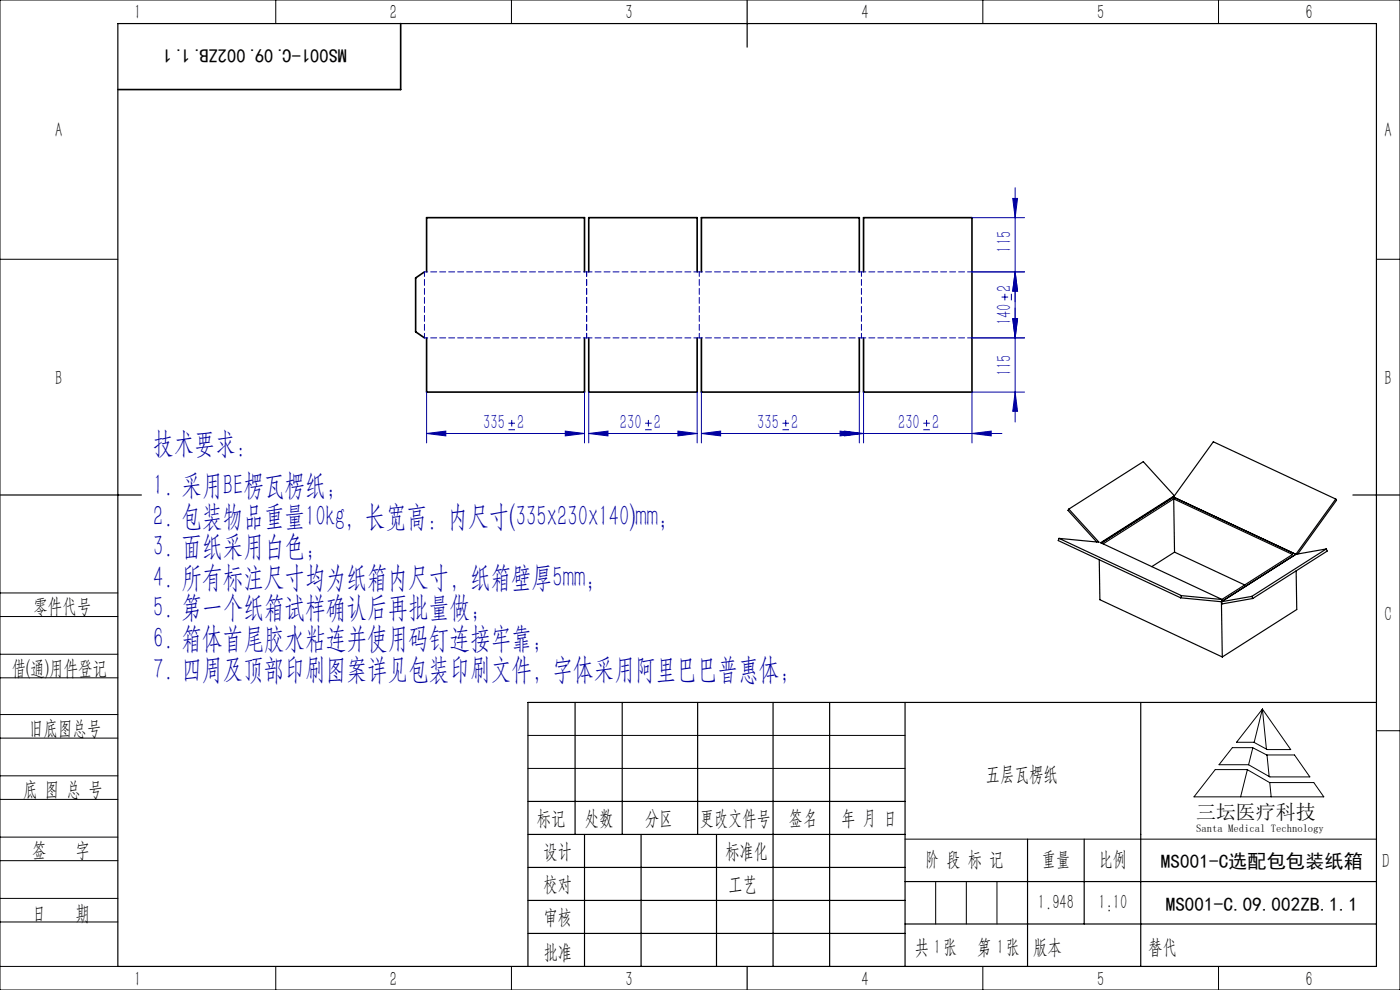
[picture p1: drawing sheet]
<svg xmlns="http://www.w3.org/2000/svg" width="297mm" height="210mm" viewBox="0 0 297 210" stroke-linecap="round" stroke-linejoin="round" font-family="sans-serif">
<g fill="none" stroke="#0000a0" stroke-width=".21">
<path d="M215.4 39.8v49.7M206.2 57.7h11.2M206.2 46.2h11.2M214.8 42.1h1.1l-.5 4.1zM215.4 57.7l.5 4.1h-1.1zM212.5 63h1.4M213.2 62.3v1.4M214.6 62.3v1.4M214.8 67.6h1.1l-.5 4.1zM217.4 71.7h-11.2M90.5 92l4.1-.6v1.1zM90.5 83.2v10.8"/>
<path d="M90.5 92h33.5M107.9 91.2h1.4M107.9 89.8h1.4M108.6 89.1v1.4M119.9 91.4l4.1 .6-4.1 .5zM124 83.2v10.8M124.9 92l4.1-.6v1.1zM124.9 92h23M124.9 83.2v10.8M136.9 91.2h1.3M136.9 89.8h1.3M137.6 89.1v1.4"/>
<path d="M143.8 91.4l4.1 .6-4.1 .5zM147.9 83.2v10.8M148.8 92l4.1-.6v1.1zM148.8 92h63.7M148.8 83.2v10.8M166 91.2h1.4M166 89.8h1.4M166.7 89.1v1.4M178.2 91.4l4.1 .6-4.1 .5zM179.1 91.4l4.1 .6-4.1 .5zM182.3 83.2v10.8M183.2 83.2v10.8"/>
<path d="M195.9 91.2h1.4M195.9 89.8h1.4M196.6 89.1v1.4M206.2 92l4.1-.6v1.1zM215.4 83.2l.5 4.1h-1.1zM217.4 83.2h-11.2v10.8"/>
</g>
<g fill="none" stroke="#000" stroke-width=".21">
<path d="M0 0h297v210h-297zM58.5 0v5M108.5 0v5M208.5 0v5M258.5 0v5M0 55h25M292 55h5M0 138.8h25M0 125.8h25M0 130.8h25M0 143.8h25M0 156.6h25"/>
<path d="M0 151.6h25M112 156h80M261.4 158.6h4.3l3 1.5h5.9l3.3 4.7h-8.5l-4.5-2.6h-6.3zM265.8 158.6l-.9 3.6M267.8 150.4l6 8.6h-5l-2.8-1.5h-3.7zM267.8 150.4l-1.7 7.1M267.8 150.4l.9 8.5M292 155h5M0 169.6h25M0 164.6h25M0 177.6h25M112 163h80"/>
<path d="M192 178h100M257.8 163.2h6.8l4.7 2.8h9.4l2.1 3h-27.5zM264.6 163.3l-1.4 5.7M268.8 160.1l.4 4.6M269.4 166l.3 3M0 182.6h25M0 190.6h25M0 195.6h25M198.5 187v9M205 187v9M211.5 187v9M0 205h25"/>
<path d="M58.5 205v5M108.5 205v5M208.5 205v5M258.5 205v5"/>
</g>
<g fill="none" stroke="#000" stroke-width=".25">
<path d="M25 5h267v200h-267zM158.5 0v10M0 105h30M287 105h10M122 149v28M132 149v28M148 149v28M164 149v56M176 149v56M192 149v56M242 149v56M292 149h-180v56"/>
<path d="M112 170h80M112 177h80M124 177v28M136 177v28M152 177v28M218 178v27M230 178v18M112 184h80M112 191h80M112 198h80M192 187h100M192 196h100"/>
<path d="M158.5 205v5"/>
</g>
<path d="M85 5v14h-60M90 57.7l-1.8 1.3v11.4l1.8 1.3M90.5 57.7v-11.5h33.5v11.5M124.9 57.7v-11.5h23v11.5M148.8 57.7v-11.5h33.5v11.5M183.2 57.7v-11.5h23v37h-23v-11.5M90.5 71.7v11.5h33.5v-11.5M124.9 71.7v11.5h23v-11.5M148.8 71.7v11.5h33.5v-11.5" fill="none" stroke="#000" stroke-width=".35"/>
<path d="M90 57.7v14M124.4 57.7v14M148.3 57.7v14M182.7 57.7v14M182.7 57.7h23.5M182.7 71.7h23.5" fill="none" stroke="#0000a0" stroke-width=".21" stroke-dasharray="1.3 .6" stroke-dashoffset=".3"/>
<path d="M90 57.7h34.4M148.3 57.7h34.4M90 71.7h34.4M148.3 71.7h34.4" fill="none" stroke="#0000a0" stroke-width=".21" stroke-dasharray="1.3 .6" stroke-dashoffset=".6"/>
<path d="M124.4 57.7h23.9M124.4 71.7h23.9" fill="none" stroke="#0000a0" stroke-width=".21" stroke-dasharray="1.3 .6" stroke-dashoffset=".1"/>
<g fill="#0000a0">
<path d="M297.1 82.1v1zM297.1 82.1v1zM297.1 105.4v1zM297.1 105.4v1zM297.1 37.4v1.1zM297.1 37.4v1.1zM297.1 60v1.1zM297.1 60v1.1zM90.5 92l4.1-.6v1.1zM119.9 91.4l4.1 .6-4.1 .5zM124.9 92l4.1-.6v1.1zM143.8 91.4l4.1 .6-4.1 .5zM148.8 92l4.1-.6v1.1zM178.2 91.4l4.1 .6-4.1 .5zM179.1 91.4l4.1 .6-4.1 .5zM206.2 92l4.1-.6v1.1z"/>
<path d="M215.4 57.7l.5 4.1h-1.1zM214.8 42.1h1.1l-.5 4.1z"/>
<path d="M297.1 58.2v4.1zM297.1 65.6v4.1zM297.1 46.2v4.1zM297.1 52.1v4.1zM214.8 67.6h1.1l-.5 4.1zM215.4 83.2l.5 4.1h-1.1z"/>
<path d="M215.4 57.7l.5 4.1h-1.1zM214.8 67.6h1.1l-.5 4.1z"/>
</g>
<g fill="none" stroke="#000" stroke-width=".25">
<path d="M224.7 114.2l-.2 .5 26 12.1M224.7 114.2l25.9 12.1M226.7 108l6.4 7-8.4-.8M226.7 108l-.1 .3 6.1 6.7M233.2 118.7l.1 8.5 26 12.2M248.9 105.4l-15.3 9.8M248.9 105.4l26 12.2M248.9 105.4l8.5-11.7 26 12.2M249 105.8l25.2 11.8-15 9.6M249 105.8l-15 9.6M249 105.8l.2 11.3M249.1 105.2l-15.6 9.9 25.8 12.1"/>
<path d="M249.1 105.2l-6.6-7.3-15.8 10.1M249.1 105.2l-.2 .2M249.2 117.1l-4.9 3.1M249.2 117.1l14.9 7M274.9 117.6l-15.8 10M281.4 116.4l-15.8 10.1M281.4 116.4l.2 .5-15.8 10.1M281.4 116.4l-6.5 1.2M283.4 105.9l-8.5 11.7M283.4 105.9l.1 .2-8.2 11.4M250.5 126.8l8.6 .8M250.6 126.3l-.1 .5"/>
<path d="M250.6 126.3l8.7 .9M259.1 127.6l.2 11.8M259.3 127.2l-.2 .4M265.6 126.5l.2 .5M265.6 126.5l-6.5 1.1M265.8 127l-6.5 1.1-.2-.5M275 121.1l.1 8.2-15.8 10.1"/>
</g>
<g font-size="6.3" fill="#0000a0">
<text x="32.5" y="96.1">技术要求：</text>
<text x="32.5" y="105">1. 采用BE楞瓦楞纸；</text>
<text x="32.5" y="111.5">2. 包装物品重量10kg，长宽高：内尺寸(335x230x140)mm；</text>
<text x="32.5" y="118">3. 面纸采用白色；</text>
<text x="32.5" y="124.5">4. 所有标注尺寸均为纸箱内尺寸，纸箱壁厚5mm；</text>
<text x="32.5" y="131">5. 第一个纸箱试样确认后再批量做；</text>
<text x="32.5" y="137.5">6. 箱体首尾胶水粘连并使用码钉连接牢靠；</text>
<text x="32.5" y="144">7. 四周及顶部印刷图案详见包装印刷文件，字体采用阿里巴巴普惠体；</text>
</g>
<g font-size="4.4">
<text x="28.5" y="4.1">1</text>
<text x="82.7" y="4.1">2</text>
<text x="132.7" y="4.1">3</text>
<text x="182.7" y="4.1">4</text>
<text x="232.7" y="4.1">5</text>
<text x="277" y="4.1">6</text>
<text x="11.7" y="29.1">A</text>
<text x="293.7" y="29.1">A</text>
<text x="11.7" y="81.6">B</text>
<text x="293.7" y="81.6">B</text>
<text x="7.1" y="130.1">零件代号</text>
<text x="293.7" y="131.6">C</text>
<text x="2.5" y="143.2">借(通)用件登记</text>
<text x="6.2" y="155.8">旧底图总号</text>
<text x="209.2" y="165.6">五层瓦楞纸</text>
<text x="4.9" y="168.9">底 图 总 号</text>
<text x="113.9" y="174.9">标记</text>
<text x="124.1" y="174.9">处数</text>
<text x="136.9" y="174.9">分区</text>
<text x="148.5" y="174.9">更改文件号</text>
<text x="167.4" y="174.9">签名</text>
<text x="178.5" y="174.9">年 月 日</text>
<text x="6.8" y="181.9">签</text>
<text x="16" y="181.9">字</text>
<text x="115.3" y="181.9">设计</text>
<text x="153.9" y="181.9">标准化</text>
<text x="196.3" y="183.7">阶 段 标 记</text>
<text x="221" y="183.7">重量</text>
<text x="233.1" y="183.7">比例</text>
<text x="293.2" y="184.1">D</text>
<text x="115.3" y="189">校对</text>
<text x="154.6" y="189">工艺</text>
<text x="6.8" y="195.2">日</text>
<text x="16" y="195.2">期</text>
<text x="115.4" y="196">审核</text>
<text x="220.2" y="192.7">1.948</text>
<text x="233" y="192.7">1:10</text>
<text x="115.3" y="203.4">批准</text>
<text x="194" y="202.4">共 张</text>
<text x="198.1" y="202.4">1</text>
<text x="207.3" y="202.4">第 张</text>
<text x="211.5" y="202.4">1</text>
<text x="219.1" y="202.4">版本</text>
<text x="28.5" y="209.1">1</text>
<text x="82.7" y="209.1">2</text>
<text x="132.7" y="209.1">3</text>
<text x="182.7" y="209.1">4</text>
<text x="232.7" y="209.1">5</text>
<text x="277" y="209.1">6</text>
</g>
<g font-size="4.4" fill="#0000a0">
<text x="214.5" y="53.6" transform="rotate(-90 214.5 53.6)">115</text>
<text x="214.5" y="61.8" transform="rotate(-90 214.5 61.8)">2</text>
<text x="214.5" y="69" transform="rotate(-90 214.5 69)">140</text>
<text x="214.5" y="79.8" transform="rotate(-90 214.5 79.8)">115</text>
<text x="102.5" y="91.1">335</text>
<text x="109.7" y="91.1">2</text>
<text x="131.5" y="91.1">230</text>
<text x="138.7" y="91.1">2</text>
<text x="160.7" y="91.1">335</text>
<text x="167.9" y="91.1">2</text>
<text x="190.5" y="91.1">230</text>
<text x="197.7" y="91.1">2</text>
</g>
<text font-size="4.4" fill="#010000" x="243.6" y="202.4">替代</text>
<text font-size="4.2" x="253.7" y="173.7">三坛医疗科技</text>
<g font-size="4.1">
<text x="73.6" y="10.4" transform="rotate(-180 73.6 10.4)">MS001-C.09.002ZB.1.1</text>
<text x="246.3" y="184">MS001-C选配包包装纸箱</text>
<text x="247.3" y="193.1">MS001-C.09.002ZB.1.1</text>
</g>
<text font-size="2.3" x="253.7" y="176.6">Santa Medical Technology</text>
</svg>
